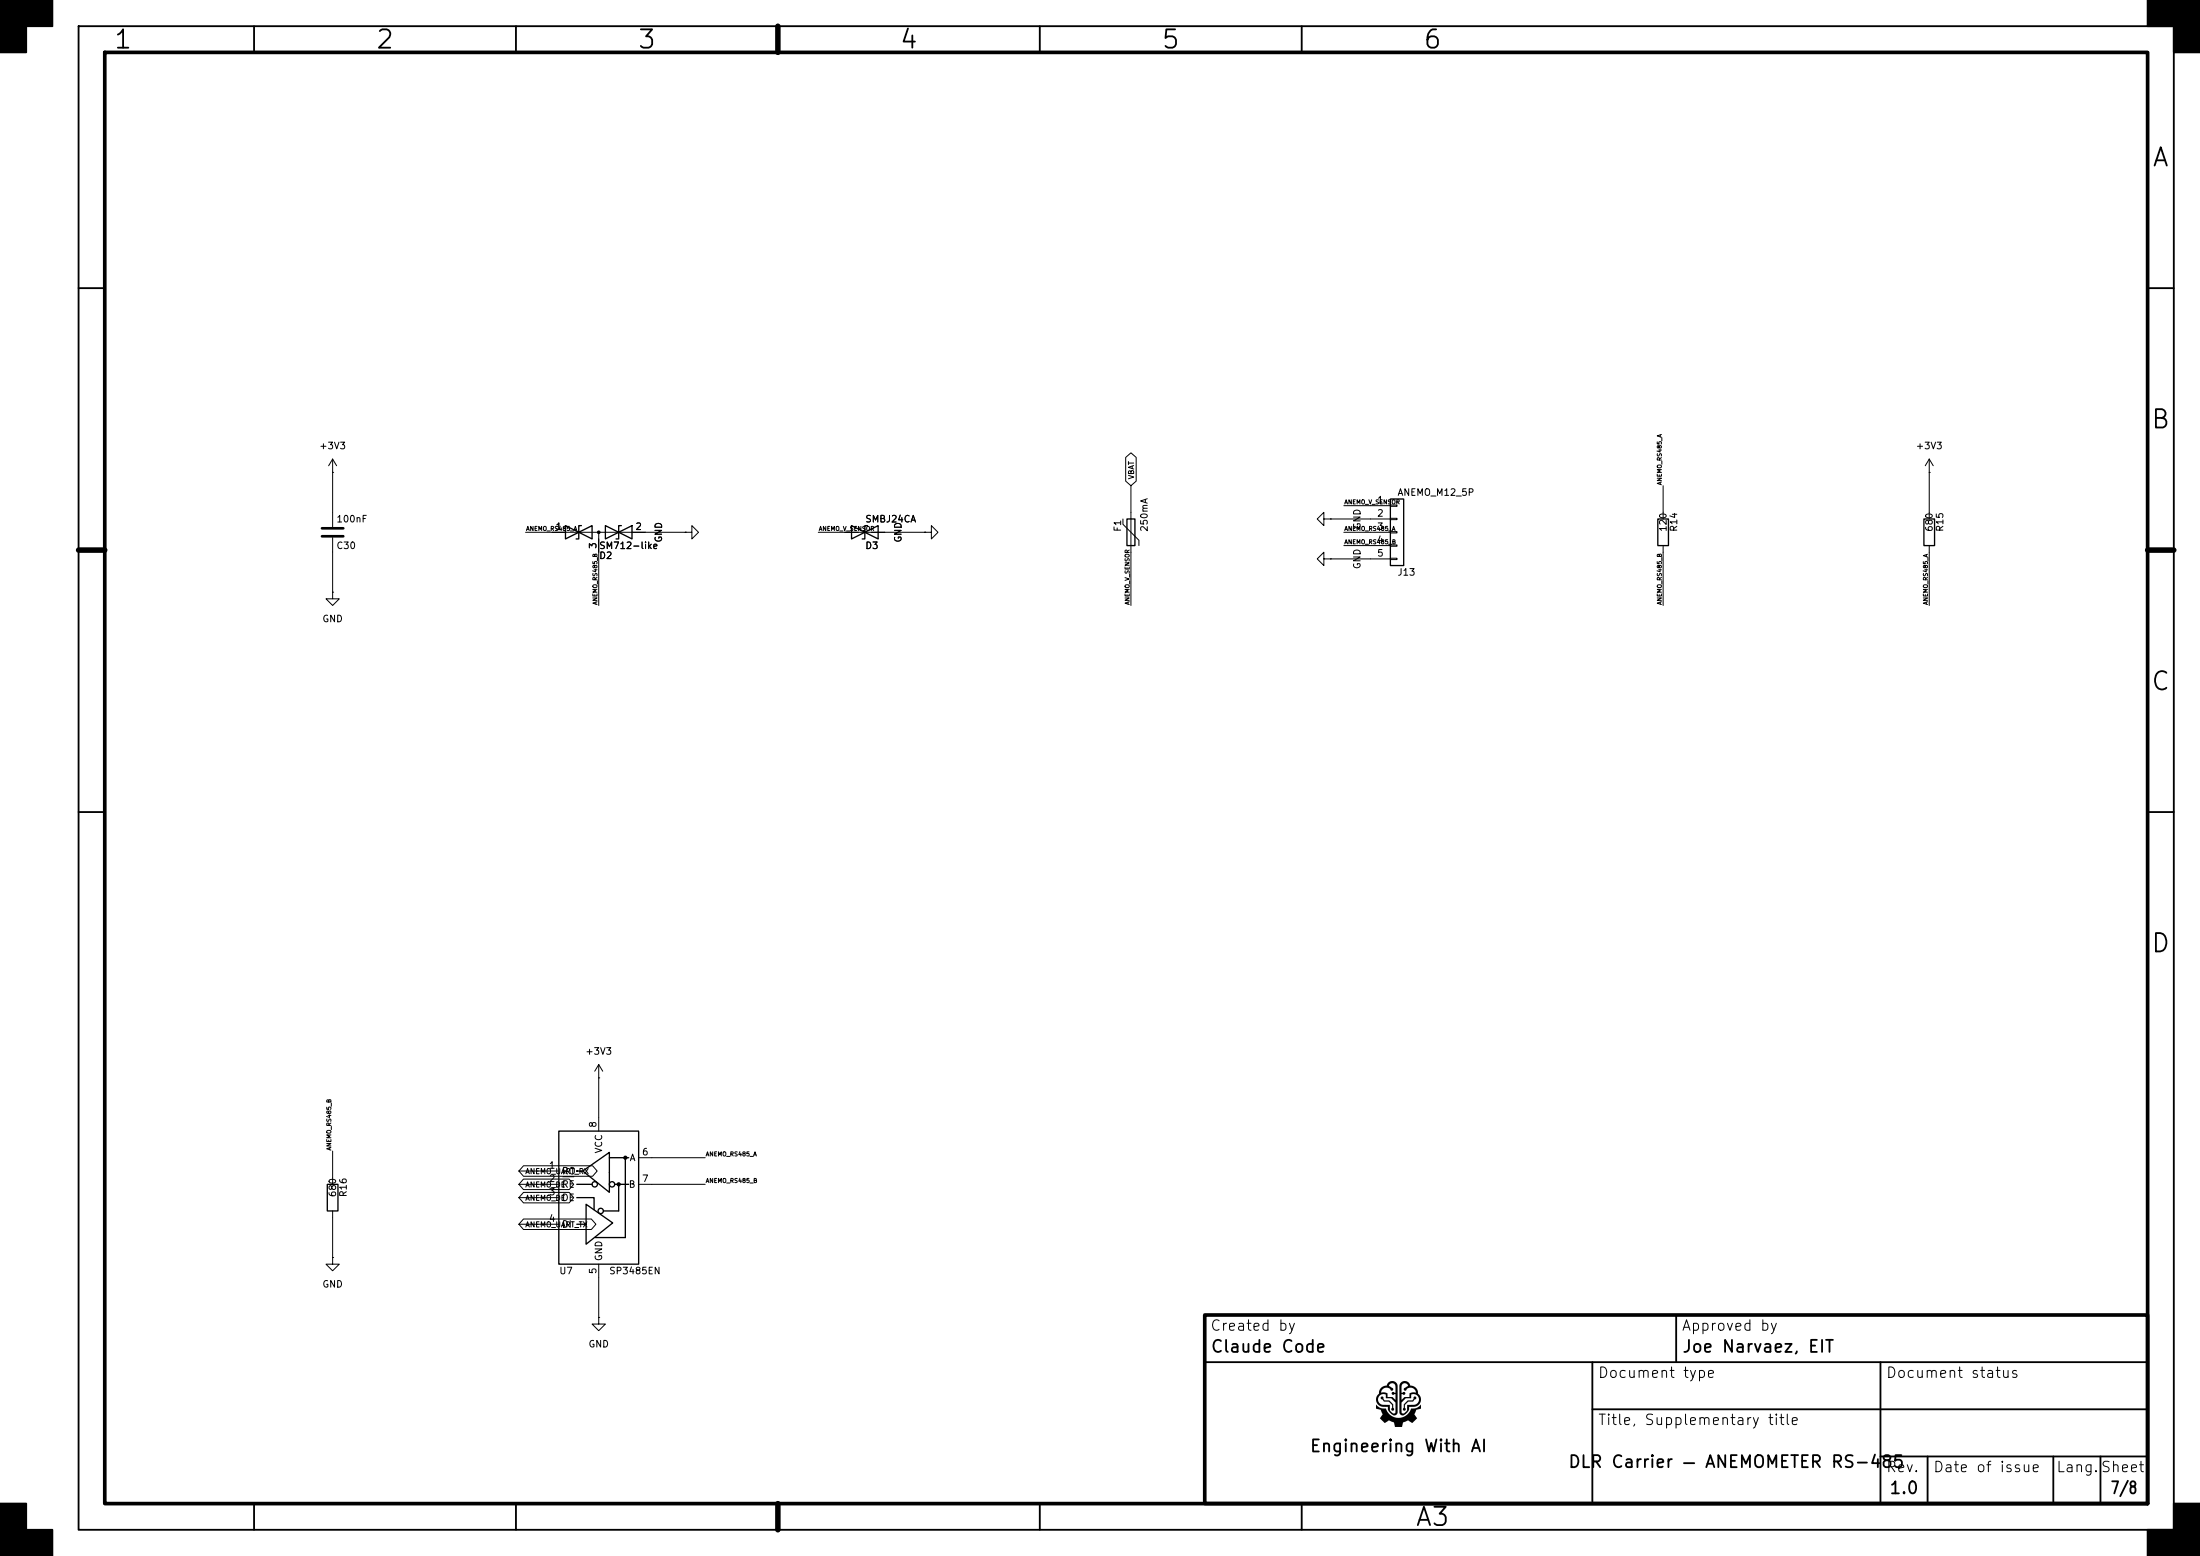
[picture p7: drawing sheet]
(kicad_sch
 (version 20250114)
 (generator "eeschema")
 (generator_version "9.0")
 (paper "A3")
 (title_block
  (title "DLR Carrier — ANEMOMETER RS-485")
  (rev "1.0")
  (company "Engineering With AI"))
 (lib_symbols
  (symbol "Device:C"
   (pin_numbers (hide yes))
   (pin_names
    (offset 0.254)) (exclude_from_sim no) (in_bom yes) (on_board yes)
   (in_pos_files yes)
   (duplicate_pin_numbers_are_jumpers no)
   (property "Reference" "C" (at 0.635 2.54 0) (show_name no) (do_not_autoplace no) (effects (font (size 1.27 1.27)) (justify left)))
   (property "Value" "C" (at 0.635 -2.54 0) (show_name no) (do_not_autoplace no) (effects (font (size 1.27 1.27)) (justify left)))
   (property "Footprint" "" (at 0.9652 -3.81 0) (show_name no) (do_not_autoplace no) (hide yes) (effects (font (size 1.27 1.27))))
   (property "Datasheet" "" (at 0 0 0) (show_name no) (do_not_autoplace no) (hide yes) (effects (font (size 1.27 1.27))))
   (property "Description" "Unpolarized capacitor" (at 0 0 0) (show_name no) (do_not_autoplace no) (hide yes) (effects (font (size 1.27 1.27))))
   (symbol "C_0_1"
    (polyline (pts (xy -2.032 0.762) (xy 2.032 0.762)) (stroke (width 0.508) (type default)) (fill (type none)))
    (polyline (pts (xy -2.032 -0.762) (xy 2.032 -0.762)) (stroke (width 0.508) (type default)) (fill (type none))))
   (symbol "C_1_1"
    (pin passive line (at 0 3.81 270) (length 2.794) (name "" (effects (font (size 1.27 1.27)))) (number "1" (effects (font (size 1.27 1.27)))))
    (pin passive line (at 0 -3.81 90) (length 2.794) (name "" (effects (font (size 1.27 1.27)))) (number "2" (effects (font (size 1.27 1.27))))))
   (embedded_fonts no))
  (symbol "Device:D_TVS_Dual_AAC"
   (pin_names
    (offset 1.016) (hide yes)) (exclude_from_sim no) (in_bom yes) (on_board yes)
   (in_pos_files yes)
   (duplicate_pin_numbers_are_jumpers no)
   (property "Reference" "D" (at 0 4.445 0) (show_name no) (do_not_autoplace no) (effects (font (size 1.27 1.27))))
   (property "Value" "D_TVS_Dual_AAC" (at 0 2.54 0) (show_name no) (do_not_autoplace no) (effects (font (size 1.27 1.27))))
   (property "Footprint" "" (at -3.81 0 0) (show_name no) (do_not_autoplace no) (hide yes) (effects (font (size 1.27 1.27))))
   (property "Datasheet" "" (at -3.81 0 0) (show_name no) (do_not_autoplace no) (hide yes) (effects (font (size 1.27 1.27))))
   (property "Description" "Bidirectional dual transient-voltage-suppression diode, center on pin 3" (at 0 0 0) (show_name no) (do_not_autoplace no) (hide yes) (effects (font (size 1.27 1.27))))
   (symbol "D_TVS_Dual_AAC_0_0"
    (polyline (pts (xy 0 -1.27) (xy 0 0)) (stroke (width 0) (type default)) (fill (type none))))
   (symbol "D_TVS_Dual_AAC_0_1"
    (polyline (pts (xy -6.35 1.27) (xy -1.27 -1.27) (xy -1.27 1.27) (xy -6.35 -1.27) (xy -6.35 1.27)) (stroke (width 0.254) (type default)) (fill (type none)))
    (polyline (pts (xy -6.35 0) (xy 6.35 0)) (stroke (width 0) (type default)) (fill (type none)))
    (polyline (pts (xy -3.302 1.27) (xy -3.81 1.27) (xy -3.81 -1.27) (xy -4.318 -1.27)) (stroke (width 0.254) (type default)) (fill (type none)))
    (circle (center 0 0) (radius 0.254) (stroke (width 0) (type default)) (fill (type outline)))
    (polyline (pts (xy 4.318 1.27) (xy 3.81 1.27) (xy 3.81 -1.27) (xy 3.302 -1.27)) (stroke (width 0.254) (type default)) (fill (type none)))
    (polyline (pts (xy 6.35 1.27) (xy 1.27 -1.27) (xy 1.27 1.27) (xy 6.35 -1.27) (xy 6.35 1.27)) (stroke (width 0.254) (type default)) (fill (type none))))
   (symbol "D_TVS_Dual_AAC_1_1"
    (pin passive line (at -8.89 0 0) (length 2.54) (name "A1" (effects (font (size 1.27 1.27)))) (number "1" (effects (font (size 1.27 1.27)))))
    (pin passive line (at 8.89 0 180) (length 2.54) (name "A2" (effects (font (size 1.27 1.27)))) (number "2" (effects (font (size 1.27 1.27)))))
    (pin passive line (at 0 -3.81 90) (length 2.54) (name "common" (effects (font (size 1.27 1.27)))) (number "3" (effects (font (size 1.27 1.27))))))
   (embedded_fonts no))
  (symbol "Device:D_TVS"
   (pin_numbers (hide yes))
   (pin_names
    (offset 1.016) (hide yes)) (exclude_from_sim no) (in_bom yes) (on_board yes)
   (in_pos_files yes)
   (duplicate_pin_numbers_are_jumpers no)
   (property "Reference" "D" (at 0 2.54 0) (show_name no) (do_not_autoplace no) (effects (font (size 1.27 1.27))))
   (property "Value" "D_TVS" (at 0 -2.54 0) (show_name no) (do_not_autoplace no) (effects (font (size 1.27 1.27))))
   (property "Footprint" "" (at 0 0 0) (show_name no) (do_not_autoplace no) (hide yes) (effects (font (size 1.27 1.27))))
   (property "Datasheet" "" (at 0 0 0) (show_name no) (do_not_autoplace no) (hide yes) (effects (font (size 1.27 1.27))))
   (property "Description" "Bidirectional transient-voltage-suppression diode" (at 0 0 0) (show_name no) (do_not_autoplace no) (hide yes) (effects (font (size 1.27 1.27))))
   (symbol "D_TVS_0_1"
    (polyline (pts (xy -2.54 1.27) (xy -2.54 -1.27) (xy 2.54 1.27) (xy 2.54 -1.27) (xy -2.54 1.27)) (stroke (width 0.254) (type default)) (fill (type none)))
    (polyline (pts (xy 0.508 1.27) (xy 0 1.27) (xy 0 -1.27) (xy -0.508 -1.27)) (stroke (width 0.254) (type default)) (fill (type none)))
    (polyline (pts (xy 1.27 0) (xy -1.27 0)) (stroke (width 0) (type default)) (fill (type none))))
   (symbol "D_TVS_1_1"
    (pin passive line (at -3.81 0 0) (length 2.54) (name "A1" (effects (font (size 1.27 1.27)))) (number "1" (effects (font (size 1.27 1.27)))))
    (pin passive line (at 3.81 0 180) (length 2.54) (name "A2" (effects (font (size 1.27 1.27)))) (number "2" (effects (font (size 1.27 1.27))))))
   (embedded_fonts no))
  (symbol "Device:Polyfuse"
   (pin_numbers (hide yes))
   (pin_names
    (offset 0)) (exclude_from_sim no) (in_bom yes) (on_board yes)
   (in_pos_files yes)
   (duplicate_pin_numbers_are_jumpers no)
   (property "Reference" "F" (at -2.54 0 90) (show_name no) (do_not_autoplace no) (effects (font (size 1.27 1.27))))
   (property "Value" "Polyfuse" (at 2.54 0 90) (show_name no) (do_not_autoplace no) (effects (font (size 1.27 1.27))))
   (property "Footprint" "" (at 1.27 -5.08 0) (show_name no) (do_not_autoplace no) (hide yes) (effects (font (size 1.27 1.27)) (justify left)))
   (property "Datasheet" "" (at 0 0 0) (show_name no) (do_not_autoplace no) (hide yes) (effects (font (size 1.27 1.27))))
   (property "Description" "Resettable fuse, polymeric positive temperature coefficient" (at 0 0 0) (show_name no) (do_not_autoplace no) (hide yes) (effects (font (size 1.27 1.27))))
   (symbol "Polyfuse_0_1"
    (polyline (pts (xy -1.524 2.54) (xy -1.524 1.524) (xy 1.524 -1.524) (xy 1.524 -2.54)) (stroke (width 0) (type default)) (fill (type none)))
    (rectangle (start -0.762 2.54) (end 0.762 -2.54) (stroke (width 0.254) (type default)) (fill (type none)))
    (polyline (pts (xy 0 2.54) (xy 0 -2.54)) (stroke (width 0) (type default)) (fill (type none))))
   (symbol "Polyfuse_1_1"
    (pin passive line (at 0 3.81 270) (length 1.27) (name "" (effects (font (size 1.27 1.27)))) (number "1" (effects (font (size 1.27 1.27)))))
    (pin passive line (at 0 -3.81 90) (length 1.27) (name "" (effects (font (size 1.27 1.27)))) (number "2" (effects (font (size 1.27 1.27))))))
   (embedded_fonts no))
  (symbol "Connector_Generic:Conn_01x05"
   (pin_names
    (offset 1.016) (hide yes)) (exclude_from_sim no) (in_bom yes) (on_board yes)
   (in_pos_files yes)
   (duplicate_pin_numbers_are_jumpers no)
   (property "Reference" "J" (at 0 7.62 0) (show_name no) (do_not_autoplace no) (effects (font (size 1.27 1.27))))
   (property "Value" "Conn_01x05" (at 0 -7.62 0) (show_name no) (do_not_autoplace no) (effects (font (size 1.27 1.27))))
   (property "Footprint" "" (at 0 0 0) (show_name no) (do_not_autoplace no) (hide yes) (effects (font (size 1.27 1.27))))
   (property "Datasheet" "" (at 0 0 0) (show_name no) (do_not_autoplace no) (hide yes) (effects (font (size 1.27 1.27))))
   (property "Description" "Generic connector, single row, 01x05, script generated (kicad-library-utils/schlib/autogen/connector/)" (at 0 0 0) (show_name no) (do_not_autoplace no) (hide yes) (effects (font (size 1.27 1.27))))
   (symbol "Conn_01x05_1_1"
    (rectangle (start -1.27 6.35) (end 1.27 -6.35) (stroke (width 0.254) (type default)) (fill (type background)))
    (rectangle (start -1.27 5.207) (end 0 4.953) (stroke (width 0.1524) (type default)) (fill (type none)))
    (rectangle (start -1.27 2.667) (end 0 2.413) (stroke (width 0.1524) (type default)) (fill (type none)))
    (rectangle (start -1.27 0.127) (end 0 -0.127) (stroke (width 0.1524) (type default)) (fill (type none)))
    (rectangle (start -1.27 -2.413) (end 0 -2.667) (stroke (width 0.1524) (type default)) (fill (type none)))
    (rectangle (start -1.27 -4.953) (end 0 -5.207) (stroke (width 0.1524) (type default)) (fill (type none)))
    (pin passive line (at -5.08 5.08 0) (length 3.81) (name "Pin_1" (effects (font (size 1.27 1.27)))) (number "1" (effects (font (size 1.27 1.27)))))
    (pin passive line (at -5.08 2.54 0) (length 3.81) (name "Pin_2" (effects (font (size 1.27 1.27)))) (number "2" (effects (font (size 1.27 1.27)))))
    (pin passive line (at -5.08 0 0) (length 3.81) (name "Pin_3" (effects (font (size 1.27 1.27)))) (number "3" (effects (font (size 1.27 1.27)))))
    (pin passive line (at -5.08 -2.54 0) (length 3.81) (name "Pin_4" (effects (font (size 1.27 1.27)))) (number "4" (effects (font (size 1.27 1.27)))))
    (pin passive line (at -5.08 -5.08 0) (length 3.81) (name "Pin_5" (effects (font (size 1.27 1.27)))) (number "5" (effects (font (size 1.27 1.27))))))
   (embedded_fonts no))
  (symbol "Device:R"
   (pin_numbers (hide yes))
   (pin_names
    (offset 0)) (exclude_from_sim no) (in_bom yes) (on_board yes)
   (in_pos_files yes)
   (duplicate_pin_numbers_are_jumpers no)
   (property "Reference" "R" (at 2.032 0 90) (show_name no) (do_not_autoplace no) (effects (font (size 1.27 1.27))))
   (property "Value" "R" (at 0 0 90) (show_name no) (do_not_autoplace no) (effects (font (size 1.27 1.27))))
   (property "Footprint" "" (at -1.778 0 90) (show_name no) (do_not_autoplace no) (hide yes) (effects (font (size 1.27 1.27))))
   (property "Datasheet" "" (at 0 0 0) (show_name no) (do_not_autoplace no) (hide yes) (effects (font (size 1.27 1.27))))
   (property "Description" "Resistor" (at 0 0 0) (show_name no) (do_not_autoplace no) (hide yes) (effects (font (size 1.27 1.27))))
   (symbol "R_0_1"
    (rectangle (start -1.016 -2.54) (end 1.016 2.54) (stroke (width 0.254) (type default)) (fill (type none))))
   (symbol "R_1_1"
    (pin passive line (at 0 3.81 270) (length 1.27) (name "" (effects (font (size 1.27 1.27)))) (number "1" (effects (font (size 1.27 1.27)))))
    (pin passive line (at 0 -3.81 90) (length 1.27) (name "" (effects (font (size 1.27 1.27)))) (number "2" (effects (font (size 1.27 1.27))))))
   (embedded_fonts no))
  (symbol "Interface_UART:SP3485EN"
   (property "Reference" "U" (at -7.62 13.97 0) (show_name no) (do_not_autoplace no) (effects (font (size 1.27 1.27)) (justify left)))
   (property "Value" "SP3485EN" (at 1.905 13.97 0) (show_name no) (do_not_autoplace no) (effects (font (size 1.27 1.27)) (justify left)))
   (property "Footprint" "Package_SO:SOIC-8_3.9x4.9mm_P1.27mm" (at 26.67 -8.89 0) (show_name no) (do_not_autoplace no) (hide yes) (effects (font (size 1.27 1.27)
    (italic yes))))
   (property "Datasheet" "http://www.icbase.com/pdf/SPX/SPX00480106.pdf" (at 0 0 0) (show_name no) (do_not_autoplace no) (hide yes) (effects (font (size 1.27 1.27))))
   (property "Description" "Industrial 3.3V Low Power Half-Duplex RS-485 Transceiver 10Mbps, SOIC-8" (at 0 0 0) (show_name no) (do_not_autoplace no) (hide yes) (effects (font (size 1.27 1.27))))
   (embedded_fonts no) (exclude_from_sim no) (in_bom yes) (on_board yes)
   (in_pos_files yes)
   (duplicate_pin_numbers_are_jumpers no)
   (symbol "SP3485EN_0_1"
    (rectangle (start -7.62 12.7) (end 7.62 -12.7) (stroke (width 0.254) (type default)) (fill (type background)))
    (polyline (pts (xy -4.191 2.54) (xy -1.27 2.54)) (stroke (width 0.254) (type default)) (fill (type none)))
    (polyline (pts (xy -4.191 0) (xy -0.889 0) (xy -0.889 -2.286)) (stroke (width 0.254) (type default)) (fill (type none)))
    (polyline (pts (xy -3.175 5.08) (xy -4.191 5.08) (xy -4.064 5.08)) (stroke (width 0.254) (type default)) (fill (type none)))
    (polyline (pts (xy -2.54 -5.08) (xy -4.191 -5.08)) (stroke (width 0.254) (type default)) (fill (type none)))
    (polyline (pts (xy -2.413 -5.08) (xy -2.413 -1.27) (xy 2.667 -4.826) (xy -2.413 -8.89) (xy -2.413 -5.08)) (stroke (width 0.254) (type default)) (fill (type none)))
    (polyline (pts (xy -0.635 -7.62) (xy 5.08 -7.62)) (stroke (width 0.254) (type default)) (fill (type none)))
    (circle (center 0.381 -2.54) (radius 0.508) (stroke (width 0.254) (type default)) (fill (type none)))
    (polyline (pts (xy 0.889 -2.54) (xy 3.81 -2.54)) (stroke (width 0.254) (type default)) (fill (type none)))
    (polyline (pts (xy 2.032 7.62) (xy 5.715 7.62)) (stroke (width 0.254) (type default)) (fill (type none)))
    (polyline (pts (xy 3.048 2.54) (xy 5.715 2.54)) (stroke (width 0.254) (type default)) (fill (type none)))
    (circle (center 3.81 2.54) (radius 0.2794) (stroke (width 0.254) (type default)) (fill (type outline)))
    (polyline (pts (xy 3.81 -2.54) (xy 3.81 2.54)) (stroke (width 0.254) (type default)) (fill (type none)))
    (polyline (pts (xy 5.08 -7.62) (xy 5.08 7.62)) (stroke (width 0.254) (type default)) (fill (type none))))
   (symbol "SP3485EN_1_1"
    (circle (center -0.762 2.54) (radius 0.508) (stroke (width 0.254) (type default)) (fill (type none)))
    (polyline (pts (xy 2.032 4.826) (xy 2.032 8.636) (xy -3.048 5.08) (xy 2.032 1.016) (xy 2.032 4.826)) (stroke (width 0.254) (type default)) (fill (type none)))
    (circle (center 2.54 2.54) (radius 0.508) (stroke (width 0.254) (type default)) (fill (type none)))
    (circle (center 5.08 7.62) (radius 0.2794) (stroke (width 0.254) (type default)) (fill (type outline)))
    (pin output line (at -10.16 5.08 0) (length 2.54) (name "RO" (effects (font (size 1.27 1.27)))) (number "1" (effects (font (size 1.27 1.27)))))
    (pin input line (at -10.16 2.54 0) (length 2.54) (name "~{RE}" (effects (font (size 1.27 1.27)))) (number "2" (effects (font (size 1.27 1.27)))))
    (pin input line (at -10.16 0 0) (length 2.54) (name "DE" (effects (font (size 1.27 1.27)))) (number "3" (effects (font (size 1.27 1.27)))))
    (pin input line (at -10.16 -5.08 0) (length 2.54) (name "DI" (effects (font (size 1.27 1.27)))) (number "4" (effects (font (size 1.27 1.27)))))
    (pin power_in line (at 0 -15.24 90) (length 2.54) (name "GND" (effects (font (size 1.27 1.27)))) (number "5" (effects (font (size 1.27 1.27)))))
    (pin bidirectional line (at 10.16 7.62 180) (length 2.54) (name "A" (effects (font (size 1.27 1.27)))) (number "6" (effects (font (size 1.27 1.27)))))
    (pin bidirectional line (at 10.16 2.54 180) (length 2.54) (name "B" (effects (font (size 1.27 1.27)))) (number "7" (effects (font (size 1.27 1.27)))))
    (pin power_in line (at 0 15.24 270) (length 2.54) (name "VCC" (effects (font (size 1.27 1.27)))) (number "8" (effects (font (size 1.27 1.27))))))
   (embedded_fonts no))
  (symbol "power:+3V3"
   (power global)
   (pin_numbers (hide yes))
   (pin_names
    (offset 0) (hide yes)) (exclude_from_sim no) (in_bom yes) (on_board yes)
   (in_pos_files yes)
   (duplicate_pin_numbers_are_jumpers no)
   (property "Reference" "#PWR" (at 0 -3.81 0) (show_name no) (do_not_autoplace no) (hide yes) (effects (font (size 1.27 1.27))))
   (property "Value" "+3V3" (at 0 3.556 0) (show_name no) (do_not_autoplace no) (effects (font (size 1.27 1.27))))
   (property "Footprint" "" (at 0 0 0) (show_name no) (do_not_autoplace no) (hide yes) (effects (font (size 1.27 1.27))))
   (property "Datasheet" "" (at 0 0 0) (show_name no) (do_not_autoplace no) (hide yes) (effects (font (size 1.27 1.27))))
   (property "Description" "Power symbol creates a global label with name \"+3V3\"" (at 0 0 0) (show_name no) (do_not_autoplace no) (hide yes) (effects (font (size 1.27 1.27))))
   (symbol "+3V3_0_1"
    (polyline (pts (xy -0.762 1.27) (xy 0 2.54)) (stroke (width 0) (type default)) (fill (type none)))
    (polyline (pts (xy 0 2.54) (xy 0.762 1.27)) (stroke (width 0) (type default)) (fill (type none)))
    (polyline (pts (xy 0 0) (xy 0 2.54)) (stroke (width 0) (type default)) (fill (type none))))
   (symbol "+3V3_1_1"
    (pin power_in line (at 0 0 90) (length 0) (name "" (effects (font (size 1.27 1.27)))) (number "1" (effects (font (size 1.27 1.27))))))
   (embedded_fonts no))
  (symbol "power:GND"
   (power global)
   (pin_numbers (hide yes))
   (pin_names
    (offset 0) (hide yes)) (exclude_from_sim no) (in_bom yes) (on_board yes)
   (in_pos_files yes)
   (duplicate_pin_numbers_are_jumpers no)
   (property "Reference" "#PWR" (at 0 -6.35 0) (show_name no) (do_not_autoplace no) (hide yes) (effects (font (size 1.27 1.27))))
   (property "Value" "GND" (at 0 -3.81 0) (show_name no) (do_not_autoplace no) (effects (font (size 1.27 1.27))))
   (property "Footprint" "" (at 0 0 0) (show_name no) (do_not_autoplace no) (hide yes) (effects (font (size 1.27 1.27))))
   (property "Datasheet" "" (at 0 0 0) (show_name no) (do_not_autoplace no) (hide yes) (effects (font (size 1.27 1.27))))
   (property "Description" "Power symbol creates a global label with name \"GND\" , ground" (at 0 0 0) (show_name no) (do_not_autoplace no) (hide yes) (effects (font (size 1.27 1.27))))
   (symbol "GND_0_1"
    (polyline (pts (xy 0 0) (xy 0 -1.27) (xy 1.27 -1.27) (xy 0 -2.54) (xy -1.27 -1.27) (xy 0 -1.27)) (stroke (width 0) (type default)) (fill (type none))))
   (symbol "GND_1_1"
    (pin power_in line (at 0 0 270) (length 0) (name "" (effects (font (size 1.27 1.27)))) (number "1" (effects (font (size 1.27 1.27))))))
   (embedded_fonts no)))
 (symbol
  (lib_id "Device:C")
  (at 63.5 101.6 0)
  (unit 1)
  (exclude_from_sim no)
  (in_bom yes)
  (on_board yes)
  (dnp no)
  (fields_autoplaced no)
  (property "Reference" "C30" (at 64.135 104.14 0.0000) (effects (font (size 1.27 1.27)) (justify left)))
  (property "Value" "100nF" (at 64.135 99.06 0.0000) (effects (font (size 1.27 1.27)) (justify left)))
  (property "Footprint" "Capacitor_SMD:C_0402_1005Metric" (at 64.4652 97.79 0.0000) (effects (font (size 1.27 1.27)) (hide yes)))
  (pin "1")
  (pin "2"))
 (symbol
  (lib_id "Device:D_TVS_Dual_AAC")
  (at 114.3 101.6 0)
  (unit 1)
  (exclude_from_sim no)
  (in_bom yes)
  (on_board yes)
  (dnp no)
  (fields_autoplaced no)
  (property "Reference" "D2" (at 114.3 106.045 0.0000) (effects (font (size 1.27 1.27)) (justify left)))
  (property "Value" "SM712-like" (at 114.3 104.14 0.0000) (effects (font (size 1.27 1.27)) (justify left)))
  (property "Footprint" "Package_TO_SOT_SMD:SOT-23" (at 110.49 101.6 0.0000) (effects (font (size 1.27 1.27)) (hide yes)))
  (pin "1")
  (pin "2")
  (pin "3"))
 (symbol
  (lib_id "Device:D_TVS")
  (at 165.1 101.6 0)
  (unit 1)
  (exclude_from_sim no)
  (in_bom yes)
  (on_board yes)
  (dnp no)
  (fields_autoplaced no)
  (property "Reference" "D3" (at 165.1 104.14 0.0000) (effects (font (size 1.27 1.27)) (justify left)))
  (property "Value" "SMBJ24CA" (at 165.1 99.06 0.0000) (effects (font (size 1.27 1.27)) (justify left)))
  (property "Footprint" "Diode_SMD:D_SMB" (at 165.1 101.6 0.0000) (effects (font (size 1.27 1.27)) (hide yes)))
  (pin "1")
  (pin "2"))
 (symbol
  (lib_id "Device:Polyfuse")
  (at 215.9 101.6 0)
  (unit 1)
  (exclude_from_sim no)
  (in_bom yes)
  (on_board yes)
  (dnp no)
  (fields_autoplaced no)
  (property "Reference" "F1" (at 213.36 101.6 90) (effects (font (size 1.27 1.27)) (justify left)))
  (property "Value" "250mA" (at 218.44 101.6 90) (effects (font (size 1.27 1.27)) (justify left)))
  (property "Footprint" "Resistor_SMD:R_1206_3216Metric" (at 217.17 96.52 0.0000) (effects (font (size 1.27 1.27)) (hide yes)))
  (pin "1")
  (pin "2"))
 (symbol
  (lib_id "Connector_Generic:Conn_01x05")
  (at 266.7 101.6 0)
  (unit 1)
  (exclude_from_sim no)
  (in_bom yes)
  (on_board yes)
  (dnp no)
  (fields_autoplaced no)
  (property "Reference" "J13" (at 266.7 109.22 0.0000) (effects (font (size 1.27 1.27)) (justify left)))
  (property "Value" "ANEMO_M12_5P" (at 266.7 93.98 0.0000) (effects (font (size 1.27 1.27)) (justify left)))
  (property "Footprint" "Connector_PinHeader_2.54mm:PinHeader_1x05_P2.54mm_Vertical" (at 266.7 101.6 0.0000) (effects (font (size 1.27 1.27)) (hide yes)))
  (pin "1")
  (pin "2")
  (pin "3")
  (pin "4")
  (pin "5"))
 (symbol
  (lib_id "Device:R")
  (at 317.5 101.6 0)
  (unit 1)
  (exclude_from_sim no)
  (in_bom yes)
  (on_board yes)
  (dnp no)
  (fields_autoplaced no)
  (property "Reference" "R14" (at 319.532 101.6 90) (effects (font (size 1.27 1.27)) (justify left)))
  (property "Value" "120" (at 317.5 101.6 90) (effects (font (size 1.27 1.27)) (justify left)))
  (property "Footprint" "Resistor_SMD:R_0402_1005Metric" (at 315.722 101.6 90) (effects (font (size 1.27 1.27)) (hide yes)))
  (pin "1")
  (pin "2"))
 (symbol
  (lib_id "Device:R")
  (at 368.3 101.6 0)
  (unit 1)
  (exclude_from_sim no)
  (in_bom yes)
  (on_board yes)
  (dnp no)
  (fields_autoplaced no)
  (property "Reference" "R15" (at 370.332 101.6 90) (effects (font (size 1.27 1.27)) (justify left)))
  (property "Value" "680" (at 368.3 101.6 90) (effects (font (size 1.27 1.27)) (justify left)))
  (property "Footprint" "Resistor_SMD:R_0402_1005Metric" (at 366.522 101.6 90) (effects (font (size 1.27 1.27)) (hide yes)))
  (pin "1")
  (pin "2"))
 (symbol
  (lib_id "Device:R")
  (at 63.5 228.6 0)
  (unit 1)
  (exclude_from_sim no)
  (in_bom yes)
  (on_board yes)
  (dnp no)
  (fields_autoplaced no)
  (property "Reference" "R16" (at 65.532 228.6 90) (effects (font (size 1.27 1.27)) (justify left)))
  (property "Value" "680" (at 63.5 228.6 90) (effects (font (size 1.27 1.27)) (justify left)))
  (property "Footprint" "Resistor_SMD:R_0402_1005Metric" (at 61.722 228.6 90) (effects (font (size 1.27 1.27)) (hide yes)))
  (pin "1")
  (pin "2"))
 (symbol
  (lib_id "Interface_UART:SP3485EN")
  (at 114.3 228.6 0)
  (unit 1)
  (exclude_from_sim no)
  (in_bom yes)
  (on_board yes)
  (dnp no)
  (fields_autoplaced no)
  (property "Reference" "U7" (at 106.68 242.57 0.0000) (effects (font (size 1.27 1.27)) (justify left)))
  (property "Value" "SP3485EN" (at 116.205 242.57 0.0000) (effects (font (size 1.27 1.27)) (justify left)))
  (property "Footprint" "Package_SO:SOIC-8_3.9x4.9mm_P1.27mm" (at 140.97 219.71 0.0000) (effects (font (size 1.27 1.27)) (hide yes)))
  (pin "1")
  (pin "2")
  (pin "3")
  (pin "4")
  (pin "5")
  (pin "6")
  (pin "7")
  (pin "8"))
 (symbol
  (lib_id "power:+3V3")
  (at 63.5 90.17 0)
  (unit 1)
  (exclude_from_sim no)
  (in_bom yes)
  (on_board yes)
  (dnp no)
  (fields_autoplaced no)
  (property "Reference" "#PWR001" (at 63.5 86.36 0.0000) (effects (font (size 1.27 1.27)) (justify left) (hide yes)))
  (property "Value" "+3V3" (at 63.5 85.09 0) (effects (font (size 1.27 1.27))))
  (pin "1"))
 (symbol
  (lib_id "power:+3V3")
  (at 368.3 90.17 0)
  (unit 1)
  (exclude_from_sim no)
  (in_bom yes)
  (on_board yes)
  (dnp no)
  (fields_autoplaced no)
  (property "Reference" "#PWR002" (at 368.3 86.36 0.0000) (effects (font (size 1.27 1.27)) (justify left) (hide yes)))
  (property "Value" "+3V3" (at 368.3 85.09 0) (effects (font (size 1.27 1.27))))
  (pin "1"))
 (symbol
  (lib_id "power:+3V3")
  (at 114.3 205.74 0)
  (unit 1)
  (exclude_from_sim no)
  (in_bom yes)
  (on_board yes)
  (dnp no)
  (fields_autoplaced no)
  (property "Reference" "#PWR003" (at 114.3 201.93 0.0000) (effects (font (size 1.27 1.27)) (justify left) (hide yes)))
  (property "Value" "+3V3" (at 114.3 200.66 0) (effects (font (size 1.27 1.27))))
  (pin "1"))
 (symbol
  (lib_id "power:GND")
  (at 63.5 113.03 0)
  (unit 1)
  (exclude_from_sim no)
  (in_bom yes)
  (on_board yes)
  (dnp no)
  (fields_autoplaced no)
  (property "Reference" "#PWR004" (at 63.5 106.68 0.0000) (effects (font (size 1.27 1.27)) (justify left) (hide yes)))
  (property "Value" "GND" (at 63.5 118.11 0) (effects (font (size 1.27 1.27))))
  (pin "1"))
 (symbol
  (lib_id "power:GND")
  (at 130.81 101.6 90)
  (unit 1)
  (exclude_from_sim no)
  (in_bom yes)
  (on_board yes)
  (dnp no)
  (fields_autoplaced no)
  (property "Reference" "#PWR005" (at 137.16 101.6 90) (effects (font (size 1.27 1.27)) (justify left) (hide yes)))
  (property "Value" "GND" (at 125.73 101.6 0) (effects (font (size 1.27 1.27))))
  (pin "1"))
 (symbol
  (lib_id "power:GND")
  (at 176.53 101.6 90)
  (unit 1)
  (exclude_from_sim no)
  (in_bom yes)
  (on_board yes)
  (dnp no)
  (fields_autoplaced no)
  (property "Reference" "#PWR006" (at 182.88 101.6 90) (effects (font (size 1.27 1.27)) (justify left) (hide yes)))
  (property "Value" "GND" (at 171.45 101.6 0) (effects (font (size 1.27 1.27))))
  (pin "1"))
 (symbol
  (lib_id "power:GND")
  (at 254 99.06 270)
  (unit 1)
  (exclude_from_sim no)
  (in_bom yes)
  (on_board yes)
  (dnp no)
  (fields_autoplaced no)
  (property "Reference" "#PWR007" (at 247.65 99.06 270) (effects (font (size 1.27 1.27)) (justify left) (hide yes)))
  (property "Value" "GND" (at 259.08 99.06 0) (effects (font (size 1.27 1.27))))
  (pin "1"))
 (symbol
  (lib_id "power:GND")
  (at 254 106.68 270)
  (unit 1)
  (exclude_from_sim no)
  (in_bom yes)
  (on_board yes)
  (dnp no)
  (fields_autoplaced no)
  (property "Reference" "#PWR008" (at 247.65 106.68 270) (effects (font (size 1.27 1.27)) (justify left) (hide yes)))
  (property "Value" "GND" (at 259.08 106.68 0) (effects (font (size 1.27 1.27))))
  (pin "1"))
 (symbol
  (lib_id "power:GND")
  (at 63.5 240.03 0)
  (unit 1)
  (exclude_from_sim no)
  (in_bom yes)
  (on_board yes)
  (dnp no)
  (fields_autoplaced no)
  (property "Reference" "#PWR009" (at 63.5 233.68 0.0000) (effects (font (size 1.27 1.27)) (justify left) (hide yes)))
  (property "Value" "GND" (at 63.5 245.11 0) (effects (font (size 1.27 1.27))))
  (pin "1"))
 (symbol
  (lib_id "power:GND")
  (at 114.3 251.46 0)
  (unit 1)
  (exclude_from_sim no)
  (in_bom yes)
  (on_board yes)
  (dnp no)
  (fields_autoplaced no)
  (property "Reference" "#PWR010" (at 114.3 245.11 0.0000) (effects (font (size 1.27 1.27)) (justify left) (hide yes)))
  (property "Value" "GND" (at 114.3 256.54 0) (effects (font (size 1.27 1.27))))
  (pin "1"))
 (wire
  (pts (xy 63.5 97.79) (xy 63.5 90.17))
  (stroke (width 0) (type default)))
 (wire
  (pts (xy 368.3 97.79) (xy 368.3 90.17))
  (stroke (width 0) (type default)))
 (wire
  (pts (xy 114.3 213.36) (xy 114.3 205.74))
  (stroke (width 0) (type default)))
 (wire
  (pts (xy 104.14 226.06) (xy 99.06 226.06))
  (stroke (width 0) (type default)))
 (wire
  (pts (xy 104.14 228.6) (xy 99.06 228.6))
  (stroke (width 0) (type default)))
 (wire
  (pts (xy 105.41 101.6) (xy 100.33 101.6))
  (stroke (width 0) (type default)))
 (wire
  (pts (xy 261.62 101.6) (xy 256.54 101.6))
  (stroke (width 0) (type default)))
 (wire
  (pts (xy 317.5 97.79) (xy 317.5 92.71))
  (stroke (width 0) (type default)))
 (wire
  (pts (xy 368.3 105.41) (xy 368.3 115.57))
  (stroke (width 0) (type default)))
 (wire
  (pts (xy 124.46 220.98) (xy 134.62 220.98))
  (stroke (width 0) (type default)))
 (wire
  (pts (xy 114.3 105.41) (xy 114.3 115.57))
  (stroke (width 0) (type default)))
 (wire
  (pts (xy 261.62 104.14) (xy 256.54 104.14))
  (stroke (width 0) (type default)))
 (wire
  (pts (xy 317.5 105.41) (xy 317.5 115.57))
  (stroke (width 0) (type default)))
 (wire
  (pts (xy 63.5 224.79) (xy 63.5 219.71))
  (stroke (width 0) (type default)))
 (wire
  (pts (xy 124.46 226.06) (xy 134.62 226.06))
  (stroke (width 0) (type default)))
 (wire
  (pts (xy 104.14 223.52) (xy 99.06 223.52))
  (stroke (width 0) (type default)))
 (wire
  (pts (xy 104.14 233.68) (xy 99.06 233.68))
  (stroke (width 0) (type default)))
 (wire
  (pts (xy 161.29 101.6) (xy 156.21 101.6))
  (stroke (width 0) (type default)))
 (wire
  (pts (xy 215.9 105.41) (xy 215.9 115.57))
  (stroke (width 0) (type default)))
 (wire
  (pts (xy 261.62 96.52) (xy 256.54 96.52))
  (stroke (width 0) (type default)))
 (wire
  (pts (xy 63.5 105.41) (xy 63.5 113.03))
  (stroke (width 0) (type default)))
 (wire
  (pts (xy 123.19 101.6) (xy 130.81 101.6))
  (stroke (width 0) (type default)))
 (wire
  (pts (xy 168.91 101.6) (xy 176.53 101.6))
  (stroke (width 0) (type default)))
 (wire
  (pts (xy 261.62 99.06) (xy 254 99.06))
  (stroke (width 0) (type default)))
 (wire
  (pts (xy 261.62 106.68) (xy 254 106.68))
  (stroke (width 0) (type default)))
 (wire
  (pts (xy 63.5 232.41) (xy 63.5 240.03))
  (stroke (width 0) (type default)))
 (wire
  (pts (xy 114.3 243.84) (xy 114.3 251.46))
  (stroke (width 0) (type default)))
 (wire
  (pts (xy 215.9 97.79) (xy 215.9 92.71))
  (stroke (width 0) (type default)))
 (label "ANEMO_RS485_A"
  (at 100.33 101.6 180)
  (effects (font (size 0.8 0.8)) (justify left bottom)))
 (label "ANEMO_RS485_A"
  (at 256.54 101.6 180)
  (effects (font (size 0.8 0.8)) (justify left bottom)))
 (label "ANEMO_RS485_A"
  (at 317.5 92.71 90)
  (effects (font (size 0.8 0.8)) (justify left bottom)))
 (label "ANEMO_RS485_A"
  (at 368.3 115.57 270)
  (effects (font (size 0.8 0.8)) (justify left bottom)))
 (label "ANEMO_RS485_A"
  (at 134.62 220.98 0)
  (effects (font (size 0.8 0.8)) (justify left bottom)))
 (label "ANEMO_RS485_B"
  (at 114.3 115.57 270)
  (effects (font (size 0.8 0.8)) (justify left bottom)))
 (label "ANEMO_RS485_B"
  (at 256.54 104.14 180)
  (effects (font (size 0.8 0.8)) (justify left bottom)))
 (label "ANEMO_RS485_B"
  (at 317.5 115.57 270)
  (effects (font (size 0.8 0.8)) (justify left bottom)))
 (label "ANEMO_RS485_B"
  (at 63.5 219.71 90)
  (effects (font (size 0.8 0.8)) (justify left bottom)))
 (label "ANEMO_RS485_B"
  (at 134.62 226.06 0)
  (effects (font (size 0.8 0.8)) (justify left bottom)))
 (label "ANEMO_V_SENSOR"
  (at 156.21 101.6 180)
  (effects (font (size 0.8 0.8)) (justify left bottom)))
 (label "ANEMO_V_SENSOR"
  (at 215.9 115.57 270)
  (effects (font (size 0.8 0.8)) (justify left bottom)))
 (label "ANEMO_V_SENSOR"
  (at 256.54 96.52 180)
  (effects (font (size 0.8 0.8)) (justify left bottom)))
 (global_label "ANEMO_DE"
  (shape bidirectional)
  (at 99.06 226.06 180)
  (effects (font (size 1 1)) (justify left)))
 (global_label "ANEMO_DE"
  (shape bidirectional)
  (at 99.06 228.6 180)
  (effects (font (size 1 1)) (justify left)))
 (global_label "ANEMO_UART_RX"
  (shape bidirectional)
  (at 99.06 223.52 180)
  (effects (font (size 1 1)) (justify left)))
 (global_label "ANEMO_UART_TX"
  (shape bidirectional)
  (at 99.06 233.68 180)
  (effects (font (size 1 1)) (justify left)))
 (global_label "VBAT"
  (shape bidirectional)
  (at 215.9 92.71 90)
  (effects (font (size 1 1)) (justify left)))
 (sheet_instances
  (path ""
   (page "8")))
 (embedded_fonts no))
